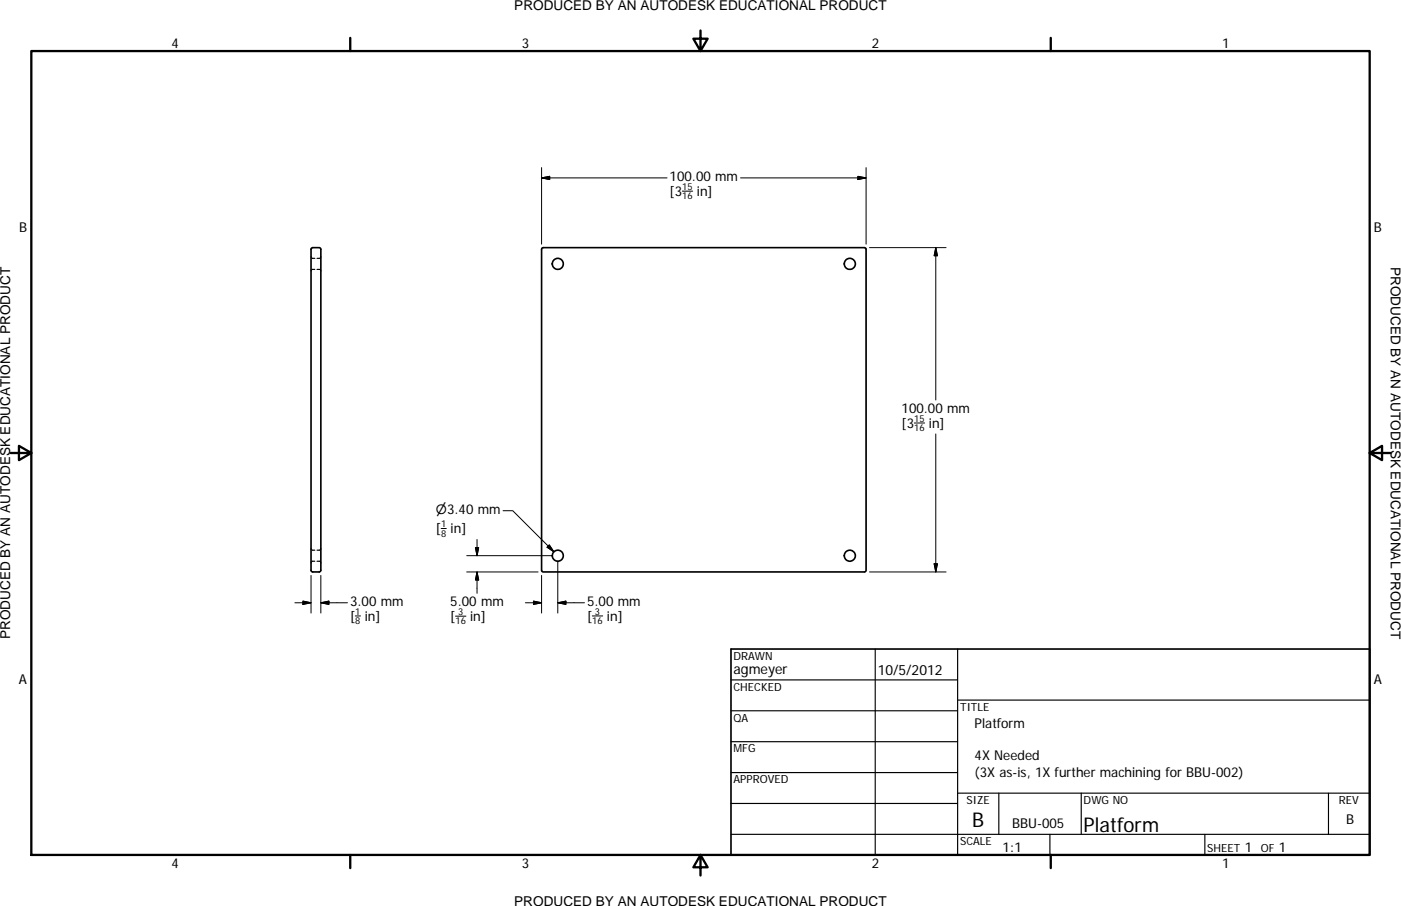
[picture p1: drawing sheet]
<svg xmlns="http://www.w3.org/2000/svg" width="432mm" height="279mm" viewBox="0 0 432 279" stroke-linecap="round" stroke-linejoin="round" font-family="sans-serif">
<g fill="none" stroke="#000" stroke-width=".51">
<path d="M96 76.6l.4-.2h2l.5 .5v99l-.5 .5h-2.2l-.3-.5zM167 76.6l.4-.2h99l.4 .2v99.6l-.4 .2h-99l-.4-.2zM225.3 200.2h196.8v63.5h-196.8z"/>
<circle cx="171.9" cy="81.4" r="1.7"/>
<circle cx="261.9" cy="81.4" r="1.69"/>
<circle cx="171.9" cy="171.4" r="1.71"/>
<circle cx="261.9" cy="171.4" r="1.7"/>
</g>
<g fill="none" stroke="#000" stroke-width=".36">
<path d="M95.9 79.2v.2M96.1 79.6l.9 .1M98.6 79.6l-.9 .1M98.9 79.2l-.1 .2M95.9 83.3v.3M97 83.1h-.9M97.7 83.1h.9M98.8 83.3l.1 .3M95.9 169.2v.2M95.9 173.3v.3M96.1 169.6l.9 .1M97 173.1h-.9"/>
<path d="M97.7 173.1h.9M98.6 169.6l-.9 .1M98.8 173.3l.1 .3M98.9 169.2l-.1 .2M225.3 209.7h69.8M225.3 219.2h69.8M269.7 200.2v63.5M295.1 215.9h127M295.1 200.2v63.5M225.3 228.7h69.8M225.3 238.3h69.8M225.3 247.8h69.8"/>
<path d="M225.3 257.3h196.8M295.1 244.6h127M307.8 244.6v12.7M323.6 257.3v6.4M333.2 244.6v12.7M371.3 257.3v6.4M409.4 244.6v12.7"/>
</g>
<path d="M9.7 15.7h412.4v248h-412.4zM107.9 11.7v4M215.9 9.4v6.3l-2.2-3.8h4.4l-2.2 3.8M323.8 11.7v4M3.3 139.7h6.4l-3.9-2.2v4.4l3.9-2.2M422.1 139.7l3.9 2.2v-4.4l-3.9 2.2h6.4M107.9 263.7v4M215.9 263.7l2.2 3.8h-4.4l2.2-3.8v6.3M323.8 263.7v4" fill="none" stroke="#000" stroke-width=".71"/>
<g fill="none" stroke="#000" stroke-width=".31">
<path d="M166.9 54.9l2.5-.5v1zM166.9 54.9h38.7M166.9 51.7v23.6M210.3 58.9h3.2M228.2 54.9h38.7M264.4 54.4l2.5 .5-2.5 .5zM266.9 51.7v23.6M268 76.4h23.6M288.4 76.4v47M288.4 76.4l.5 2.5h-1zM281.8 130.5h3.2M288.4 133.8v42.6"/>
<path d="M155 157.5h3l12.7 12.7M95.9 177.5v11.6M98.9 177.5v11.6M136 163h1.6M143.8 176.4h22M143.8 171.4h26.5M146.5 168.9h1l-.5 2.5zM147 166.4v5M147 176.4v6.6M147 176.4l.5 2.5h-1zM166.9 177.5v11.6M169.3 168l1.4 2.2-2.1-1.4z"/>
<path d="M171.9 173v16.1M268 176.4h23.6M287.9 173.9h1l-.5 2.5zM90.9 185.9h5M93.4 185.4l2.5 .5-2.5 .5zM98.9 185.9l2.5-.5v1zM98.9 185.9h8.2M109.5 189.9h1.6M140.4 190h3.2M161.9 185.9h5M164.4 185.4l2.5 .5-2.5 .5zM171.9 185.9l2.5-.5v1z"/>
<path d="M171.9 185.9h8.2M182.5 189.9h3.3"/>
</g>
<path d="M166.9 54.9l2.5-.5v1zM264.4 54.4l2.5 .5-2.5 .5zM288.4 76.4l.5 2.5h-1zM146.5 168.9h1l-.5 2.5zM147 176.4l.5 2.5h-1zM169.3 168l1.4 2.2-2.1-1.4zM287.9 173.9h1l-.5 2.5zM93.4 185.4l2.5 .5-2.5 .5zM98.9 185.9l2.5-.5v1zM164.4 185.4l2.5 .5-2.5 .5zM171.9 185.9l2.5-.5v1z" fill="#000" stroke="#000" stroke-width=".31"/>
<g font-size="6.3">
<text x="299.6" y="255.1">B</text>
<text x="334" y="256.4">Platform</text>
</g>
<g font-size="4.4">
<text x="226" y="208">agmeyer</text>
<text x="270.5" y="208.2">10/5/2012</text>
</g>
<g font-size="4.2">
<text x="158.5" y="3.1">PRODUCED BY AN AUTODESK EDUCATIONAL PRODUCT</text>
<text x="52.8" y="14.8">4</text>
<text x="160.8" y="14.8">3</text>
<text x="268.7" y="14.8">2</text>
<text x="376.7" y="14.8">1</text>
<text x="206.4" y="55.8">100.00 mm</text>
<text x="206.4" y="60.5">[3</text>
<text x="214.8" y="60.5">in]</text>
<text x="5.9" y="71.4">B</text>
<text x="423.4" y="71.4">B</text>
<text x="428.7" y="82.3" transform="rotate(90 428.7 82.3)">PRODUCED BY AN AUTODESK EDUCATIONAL PRODUCT</text>
<text x="277.9" y="127.3">100.00 mm</text>
<text x="277.9" y="132">[3</text>
<text x="286.3" y="132">in]</text>
<text x="134.4" y="164.5">[ in]</text>
<text x="107.9" y="186.8">3.00 mm</text>
<text x="107.9" y="191.5">[ in]</text>
<text x="138.8" y="186.8">5.00 mm</text>
<text x="138.8" y="191.5">[</text>
<text x="144.9" y="191.5">in]</text>
<text x="181" y="186.8">5.00 mm</text>
<text x="181" y="191.5">[</text>
<text x="187.1" y="191.5">in]</text>
<text x="3.1" y="197.1" transform="rotate(-90 3.1 197.1)">PRODUCED BY AN AUTODESK EDUCATIONAL PRODUCT</text>
<text x="5.8" y="211.1">A</text>
<text x="423.4" y="211.1">A</text>
<text x="300.4" y="224.5">Platform</text>
<text x="300.4" y="234.5">4X Needed</text>
<text x="300.4" y="239.5">(3X as-is, 1X further machining for BBU-002)</text>
<text x="312" y="255.3">BBU-005</text>
<text x="414.9" y="254.1">B</text>
<text x="309" y="262.7">1:1</text>
<text x="383.7" y="262.8">1</text>
<text x="394.2" y="262.8">1</text>
<text x="52.8" y="267.7">4</text>
<text x="160.8" y="267.7">3</text>
<text x="268.7" y="267.7">2</text>
<text x="376.7" y="267.7">1</text>
<text x="158.5" y="279.4">PRODUCED BY AN AUTODESK EDUCATIONAL PRODUCT</text>
</g>
<text font-size="4" x="134.4" y="158.5">⌀3.40 mm</text>
<g font-size="3.5">
<text x="226" y="203.4">DRAWN</text>
<text x="226" y="213">CHECKED</text>
<text x="295.9" y="219.2">TITLE</text>
<text x="226" y="222.5">QA</text>
<text x="226" y="232.1">MFG</text>
<text x="226" y="241.6">APPROVED</text>
<text x="297.9" y="247.9">SIZE</text>
<text x="334" y="247.9">DWG NO</text>
<text x="412.7" y="247.9">REV</text>
<text x="295.9" y="260.6">SCALE</text>
<text x="372.1" y="262.8">SHEET</text>
<text x="388.6" y="262.8">OF</text>
</g>
<g font-size="2.9">
<text x="210.3" y="58.6">15</text>
<text x="210.3" y="61.5">16</text>
<text x="281.8" y="130.1">15</text>
<text x="281.8" y="133">16</text>
<text x="136" y="162.6">1</text>
<text x="136" y="165.5">8</text>
<text x="109.5" y="189.6">1</text>
<text x="141.2" y="189.6">3</text>
<text x="183.4" y="189.6">3</text>
<text x="109.5" y="192.5">8</text>
<text x="140.4" y="192.6">16</text>
<text x="182.5" y="192.4">16</text>
</g>
</svg>
